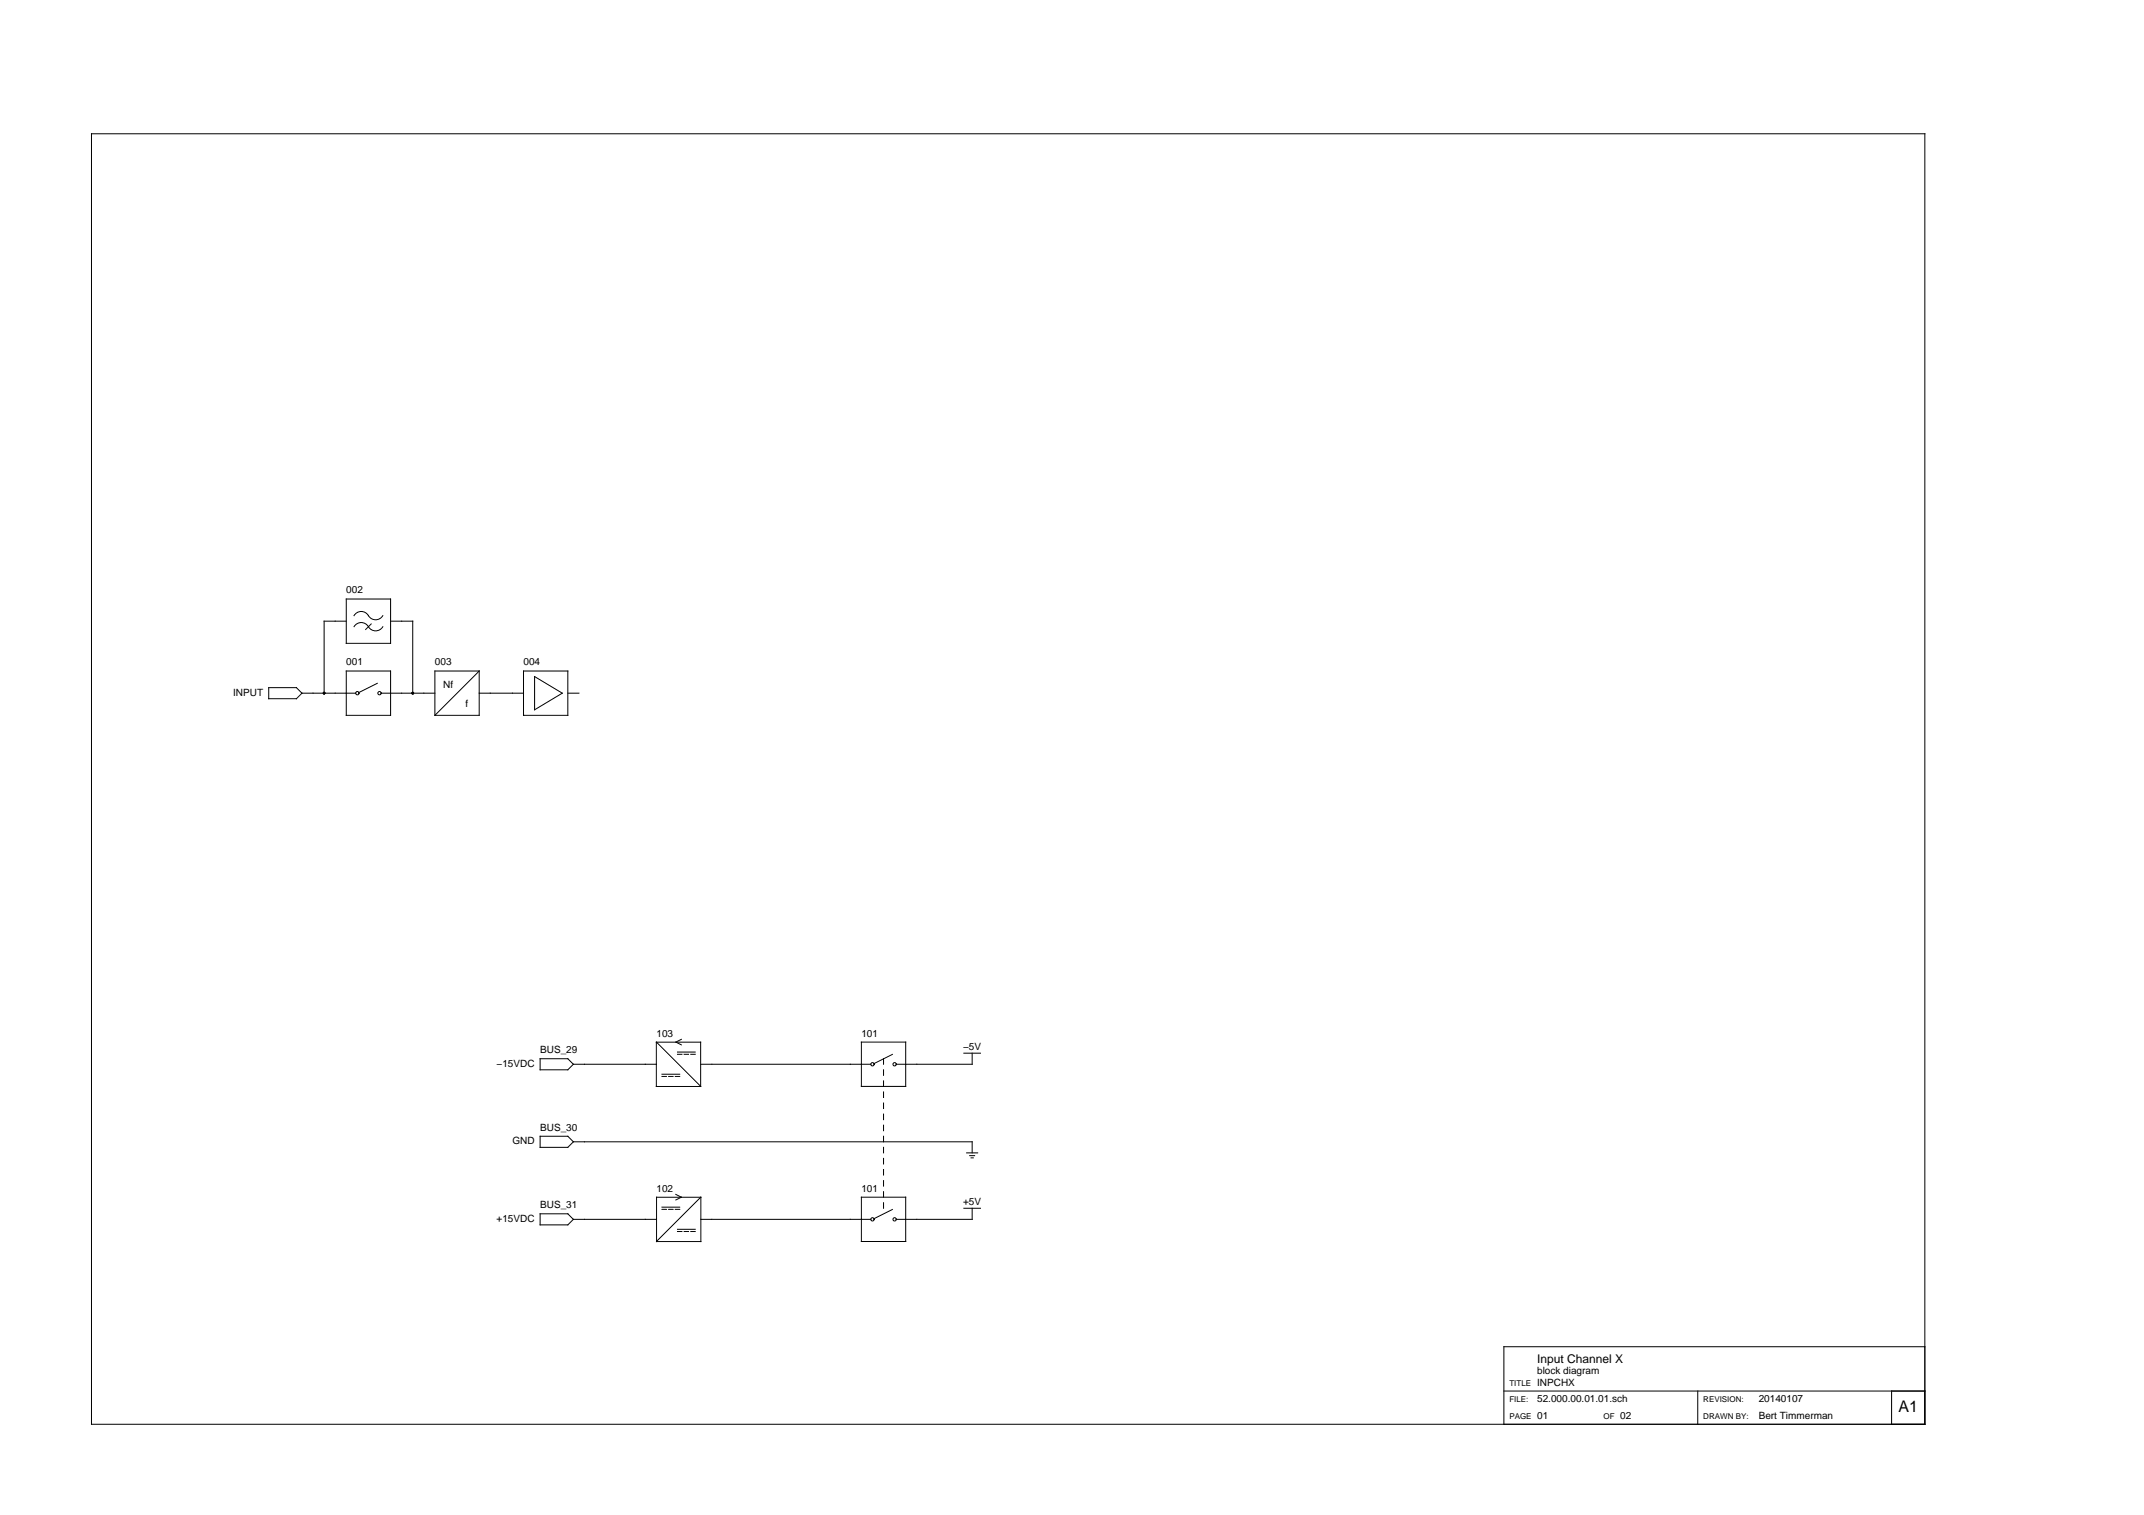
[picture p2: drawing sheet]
<svg xmlns="http://www.w3.org/2000/svg" width="297mm" height="210mm" viewBox="0 0 297 210" stroke-linecap="round" stroke-linejoin="round" font-family="sans-serif">
<g fill="none" stroke="#000" stroke-width=".14">
<path d="M12.7 18.5h254v178.8h-254zM37.2 95.3h3.9l.7 .7-.7 .8h-3.9zM41.8 96h7.5M48 93h6.1v6.1h-6.1zM48 83h6.1v6.1h-6.1zM48 86.1h-3.1v9.9M49 85.3a1.21 1.21 0 0 1 1.2-.6 1.21 1.21 0 0 1 1 .8 1.15 1.15 0 0 0 1.8-.2M49 86.8a1.21 1.21 0 0 1 1.2-.5 1.21 1.21 0 0 1 1 .8 1.15 1.15 0 0 0 1.8-.3M51.4 86.4l-.7 .8M52.3 94.7l-2.6 1.2M52.8 96h7.5M54.1 86.1h3.1v9.9"/>
<path d="M66.4 96h6.1M66.4 93v6.1h-6.1M66.4 93h-6.1v6.1M66.4 93l-6.1 6.1M72.5 93h6.2v6.1h-6.2zM74.1 93.7l3.8 2.3-3.8 2.3zM78.7 96h1.5M74.8 146.7h3.9l.7 .8-.7 .7h-3.9zM74.8 157.4h3.9l.7 .8-.7 .8h-3.9zM79.4 147.5h11.5M79.4 158.2h55.3v1.5M90.9 144.4h6.2v6.1h-6.2z"/>
<path d="M90.9 144.4l6.2 6.1M91.7 148.8h2.5M91.7 149.1h.6M92.6 149.1h.6M93.6 149.1h.6M93.9 145.8h2.4M93.9 146.1h.6M94.4 144l-.8 .4 .8 .4M94.8 146.1h.6M95.7 146.1h.6M97.1 147.5h23.5M119.3 144.4h6.2v6.1h-6.2z"/>
<path d="M122.4 146.7v.8M122.4 148.2v.8M122.4 149.8v.7M122.4 151.3v.8M122.4 152.8v.8M122.4 154.4v.7M122.4 155.9v.8M122.4 157.4v.8M122.4 159v.7M123.6 146.1l-2.5 1.3M133.5 145.9h2.3M133.9 159.7h1.6"/>
<path d="M134.7 145.9v1.6h-10.5M74.8 168.2h3.9l.7 .7-.7 .8h-3.9zM79.4 168.9h11.5M91.7 167.3h2.5M91.7 167.6h.6M92.6 167.6h.6M93.6 167.6h.6M93.6 165.5l.8 .4-.8 .4M93.9 170.3h2.4M93.9 170.6h.6M94.8 170.6h.6M95.7 170.6h.6"/>
<path d="M97.1 168.9h23.5M97.1 165.9l-6.2 6.1M97.1 165.9v6.1h-6.1M97.1 165.9h-6.1v6.1M119.3 165.9h6.2v6.1h-6.2zM122.4 160.5v.8M122.4 162v.8M122.4 163.6v.7M122.4 165.1v.8M122.4 166.6v.8M123.6 167.6l-2.5 1.2M133.5 167.4h2.3"/>
<path d="M134.3 160.1h.7M134.5 160.4h.3M134.7 167.4v1.5h-10.5M208.4 192.7h58.3M235.2 192.7v4.6M262.1 192.7v4.6M266.7 186.6h-58.3v10.7"/>
<circle cx="49.5" cy="96" r=".23"/>
<circle cx="52.6" cy="96" r=".23"/>
<circle cx="120.9" cy="147.5" r=".23"/>
<circle cx="123.9" cy="147.5" r=".23"/>
<circle cx="120.9" cy="168.9" r=".23"/>
<circle cx="123.9" cy="168.9" r=".23"/>
</g>
<g fill="#000">
<circle cx="44.9" cy="96" r=".19"/>
<circle cx="57.2" cy="96" r=".19"/>
</g>
<text font-size="2.2" x="263" y="195.6">A1</text>
<text font-size="1.7" x="213" y="188.9">Input Channel X</text>
<g font-size="1.4">
<text x="48" y="82.2">002</text>
<text x="48" y="92.2">001</text>
<text x="60.3" y="92.2">003</text>
<text x="61.4" y="95.3">Nf</text>
<text x="72.5" y="92.2">004</text>
<text x="32.3" y="96.4">INPUT</text>
<text x="64.5" y="98">f</text>
<text x="90.9" y="143.6">103</text>
<text x="119.3" y="143.6">101</text>
<text x="68.8" y="147.8">−15VDC</text>
<text x="74.8" y="145.9">BUS_29</text>
<text x="133.4" y="145.5">−5V</text>
<text x="71" y="158.6">GND</text>
<text x="74.8" y="156.7">BUS_30</text>
<text x="74.8" y="167.4">BUS_31</text>
<text x="90.9" y="165.1">102</text>
<text x="119.3" y="165.1">101</text>
<text x="133.4" y="167">+5V</text>
<text x="68.8" y="169.3">+15VDC</text>
<text x="213" y="192">INPCHX</text>
<text x="213" y="190.4">block diagram</text>
<text x="213" y="194.3">52.000.00.01.01.sch</text>
<text x="213" y="196.6">01</text>
<text x="224.5" y="196.6">02</text>
<text x="243.7" y="194.3">20140107</text>
<text x="243.7" y="196.6">Bert Timmerman</text>
</g>
<g font-size="1.1">
<text x="209.1" y="192">TITLE</text>
<text x="209.1" y="194.3">FILE:</text>
<text x="209.1" y="196.6">PAGE</text>
<text x="222.2" y="196.6">OF</text>
<text x="236" y="194.3">REVISION:</text>
<text x="236" y="196.6">DRAWN BY:</text>
</g>
</svg>
